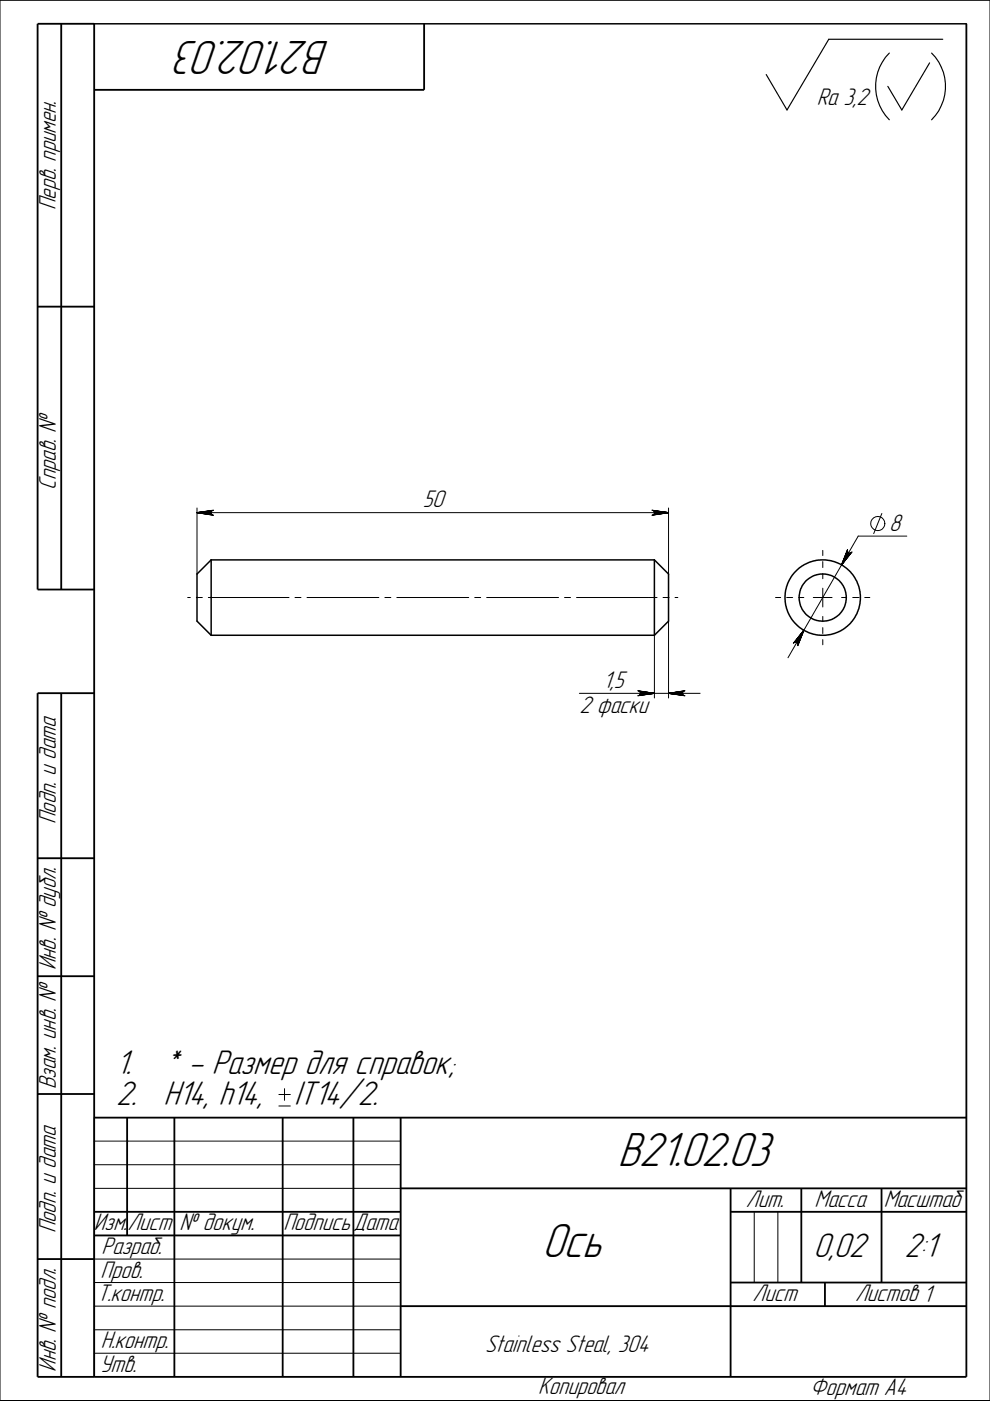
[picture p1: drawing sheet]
<svg xmlns="http://www.w3.org/2000/svg" width="210mm" height="297mm" viewBox="0 0 210 297" stroke-linecap="round" stroke-linejoin="round" font-family="sans-serif">
<g fill="none" stroke="#000" stroke-width=".21">
<path d="M0 .1h209.9v296.8h-209.9zM41.8 108.7l3.5-.5zM41.8 108.7l3.3-.5zM41.8 108.7l3.1-.4-.1 .1zM41.8 108.7l3-.3v.2zM41.8 108.7l3-.1v.2zM41.8 108.7l3 .1v.2zM41.8 108.7l3 .3 .1 .1zM41.8 108.7l3.3 .5zM41.8 108.7l3.5 .6zM41.8 107.7v14M138.2 109.3l3.5-.6z"/>
<path d="M138.2 108.2l3.5 .5zM138.4 109.2l3.3-.5zM138.4 108.2l3.3 .5zM138.6 108.3l3.1 .4-3-.3zM138.7 109l3-.3-3.1 .4zM138.7 108.4l3 .3-3-.1zM138.7 108.8l3-.1-3 .3zM138.7 108.6l3 .1-3 .1zM141.7 107.7v14M141.7 108.7h-99.9M174.4 116.7v1.1M174.4 119.1v1.2"/>
<path d="M179.7 116.8v.2l-1.3 2.8zM179.7 116.7l-1.3 3.1zM179.7 116.5l-1.3 3.3zM179.7 117l.1 .1-1.4 2.7zM179.8 117.1l.2 .1-1.6 2.6zM180 117.2l.2 .1-1.8 2.5zM180.2 117.3l.1-.1-1.9 2.6zM180.3 117.2l.2-.1-2.1 2.7zM180.5 117.1l.2-.1-2.3 2.8zM187 108.9l-1.8 4.2M192.3 113.7h-10.3l-14.9 25.8M39.8 126.7h.6"/>
<path d="M41.6 126.7h1.3M44.2 126.7h17.1M62.5 126.7h1.3M65.1 126.7h15.2M81.6 126.7h1.3M84.1 126.7h15.3M100.6 126.7h1.3M103.2 126.7h15.2M119.7 126.7h1.3M122.2 126.7h17.1M138.7 134.7v13.3M140.6 126.7h1.3"/>
<path d="M141.7 131.7v16.3M143.1 126.7h.6M164.4 126.7h1.1M166.8 126.7h1.3M169.3 126.7h1.1M170.4 133.6l-2.2 2.8zM170.4 133.6l-2.1 2.7zM170.4 133.6l-1.7 2.5-.2 .1zM170.4 133.6l-1.5 2.6-.2-.1zM170.4 133.6l-1.4 2.7-.1-.1zM170.4 133.6l-1.3 2.8-.1-.1zM170.4 133.6l-1.2 3-.1-.2z"/>
<path d="M170.4 133.6l-1.2 3.1zM170.4 133.6l-1.2 3.3zM172.4 126.7h4M174.4 121.6v1.1M174.4 124.7v4M174.4 130.7v1.1M174.4 133.1v1.2M174.4 135.6v1.1M178.4 126.7h1.1M180.8 126.7h1.3M183.3 126.7h1.1M122.8 147h25.6"/>
<path d="M135.2 147.5l3.5-.5zM135.2 146.4l3.5 .6zM135.4 147.5l3.3-.5zM135.4 146.5l3.3 .5zM135.6 146.6l3.1 .4-3-.3zM135.7 147.2l3-.2-3.1 .4zM135.7 146.7l3 .3-3-.1zM135.7 147.1l3-.1-3 .2zM135.7 146.9l3 .1-3 .1zM141.7 147l3.5-.6zM141.7 147l3.4-.5zM141.7 147l3.2-.4-.1 .1z"/>
<path d="M141.7 147l3.1-.3-.1 .2zM141.7 147l3-.1v.2zM141.7 147l3 .1 .1 .1zM141.7 147l3.1 .2 .1 .2zM141.7 147l3.4 .5zM141.7 147l3.5 .5zM20 237v54.9M59.1 234.5h2.5M59.1 232.1h2.5M60.3 230.8v2.5M20 252h64.9M20 246.9h64.9"/>
<path d="M20 241.9h64.9M159.9 256.9v15M164.9 256.9v15M20 276.9h64.9M20 271.9h64.9M20 266.9h64.9M20 286.9h64.9M20 281.9h64.9"/>
<circle cx="186.1" cy="111" r="1.5"/>
</g>
<g fill="none" stroke="#000" stroke-width=".32">
<path d="M20 5h184.9M44.8 118.7v16M44.8 118.7l-3 3v10l3 3M44.8 118.7h93.9M138.7 118.7v16M138.7 118.7l3 3v10l-3 3M44.8 134.7h93.9"/>
<circle cx="174.4" cy="126.7" r="8"/>
<circle cx="174.4" cy="126.7" r="5"/>
</g>
<g fill="none" stroke="#000" stroke-width=".39">
<path d="M13 5v120M89.9 5v14h-69.9M204.9 5v286.9h-196.9v-144.9h12M8 65h12M41.8 108.5h3.1M138.6 108.5h3.1M20 125h-12v-120h12v286.9M13 147v144.9M135.6 147.2h3.1M141.7 147.2h3.2M8 182h12M8 207h12"/>
<path d="M8 232h12M20 237h184.9M27 237v24.9M37 237v54.9M59.9 237v54.9M74.9 237v54.9M84.9 237v54.9M20 256.9h64.9M84.9 252h120M154.9 256.9h50M154.9 252v39.9M169.9 252v19.9"/>
<path d="M186.9 252v19.9M8 266.9h12M20 261.9h64.9M84.9 276.9h120M154.9 271.9h50M174.9 271.9v5"/>
</g>
<g fill="#000">
<path d="M41.8 108.7l3.5-.5zM41.8 108.7l3.3-.5zM41.8 108.7l3.3 .5zM41.8 108.7l3.5 .6zM138.2 109.3l3.5-.6zM138.4 109.2l3.3-.5zM138.4 108.2l3.3 .5zM138.2 108.2l3.5 .5zM180.5 117.1l.2-.1-2.3 2.8zM180.3 117.2l.2-.1-2.1 2.7zM180.2 117.3l.1-.1-1.9 2.6zM180 117.2l.2 .1-1.8 2.5z"/>
<path d="M179.8 117.1l.2 .1-1.6 2.6zM179.7 117l.1 .1-1.4 2.7zM179.7 116.8v.2l-1.3 2.8zM179.7 116.7l-1.3 3.1zM179.7 116.5l-1.3 3.3zM170.4 133.6l-2.2 2.8zM170.4 133.6l-2.1 2.7zM170.4 133.6l-1.7 2.5-.2 .1zM170.4 133.6l-1.5 2.6-.2-.1zM170.4 133.6l-1.4 2.7-.1-.1zM170.4 133.6l-1.3 2.8-.1-.1zM170.4 133.6l-1.2 3-.1-.2z"/>
<path d="M170.4 133.6l-1.2 3.1zM170.4 133.6l-1.2 3.3zM135.2 147.5l3.5-.5zM135.4 147.5l3.3-.5zM135.4 146.5l3.3 .5zM135.2 146.4l3.5 .6zM141.7 147l3.5-.6zM141.7 147l3.4-.5zM141.7 147l3.4 .5zM141.7 147l3.5 .5z"/>
</g>
<path d="M188.6 11.3a10 10 0 0 0 0 14.1M197.1 13.3l-5.9 10-3-5M197.5 11.3a10 10 0 0 1 0 14.1M199.9 8.3h-24.2l-8.8 15-4.4-7.5M41.8 108.6h3M138.7 108.6h3M135.7 147.1h3M141.7 147.1h3.1" fill="none" stroke="#000" stroke-width=".25"/>
<path d="M41.8 108.8h3M138.7 108.8h3M135.7 146.9h3M141.7 146.9h3.1" fill="none" stroke="#000" stroke-width=".28"/>
<path d="M41.8 108.9h3.1M138.6 108.9h3.1M135.6 146.8h3.1M141.7 146.8h3.2" fill="none" stroke="#000" stroke-width=".42"/>
<g font-size="10.7">
<text x="70" y="8.7" transform="rotate(-180 70 8.7)">В21.02.03</text>
<text x="131" y="247.3">В21.02.03</text>
<text x="115" y="266.5">Ось</text>
</g>
<g font-size="7.6">
<text x="24.7" y="227.7">1.</text>
<text x="34.6" y="227.7">* - Размер для справок;</text>
<text x="24.7" y="234.3">2.</text>
<text x="34.6" y="234.3">H14, h14,</text>
<text x="62.3" y="234.3">IT14/2.</text>
<text x="172.5" y="266.5">0,02</text>
<text x="191.8" y="266.5">2:1</text>
</g>
<g font-size="5.4">
<text x="173.2" y="22.2">Ra 3,2</text>
<text x="11.9" y="44.6" transform="rotate(-90 11.9 44.6)">Перв. примен.</text>
<text x="11.9" y="103.8" transform="rotate(-90 11.9 103.8)">Справ. №</text>
<text x="89.6" y="107.6">50</text>
<text x="188.5" y="112.5">8</text>
<text x="127.9" y="145.8">1,5</text>
<text x="122.8" y="151.2">2 фаски</text>
<text x="11.9" y="174.8" transform="rotate(-90 11.9 174.8)">Подп. и дата</text>
<text x="11.9" y="230.9" transform="rotate(-90 11.9 230.9)">Взам. инв. № Инв. № дубл.</text>
<text x="158.2" y="255.9">Лит.</text>
<text x="172.7" y="255.9">Масса</text>
<text x="187.4" y="255.9">Масштаб</text>
<text x="11.9" y="261.5" transform="rotate(-90 11.9 261.5)">Подп. и дата</text>
<text x="19.9" y="260.9">Изм.Лист № докум.</text>
<text x="60.1" y="260.9">ПодписьДата</text>
<text x="21.6" y="265.9">Разраб.</text>
<text x="20.6" y="275.9">Т.контр.</text>
<text x="21.3" y="270.9">Пров.</text>
<text x="159.6" y="275.9">Лист</text>
<text x="181.3" y="275.9">Листов 1</text>
<text x="21.4" y="285.9">Н.контр.</text>
<text x="102.9" y="286.7">Stainless Steal, 304</text>
<text x="11.9" y="290.9" transform="rotate(-90 11.9 290.9)">Инв. № подл.</text>
<text x="21.2" y="290.9">Утв.</text>
<text x="114.1" y="295.6">Копировал</text>
<text x="171.8" y="295.7">Формат A4</text>
</g>
</svg>
